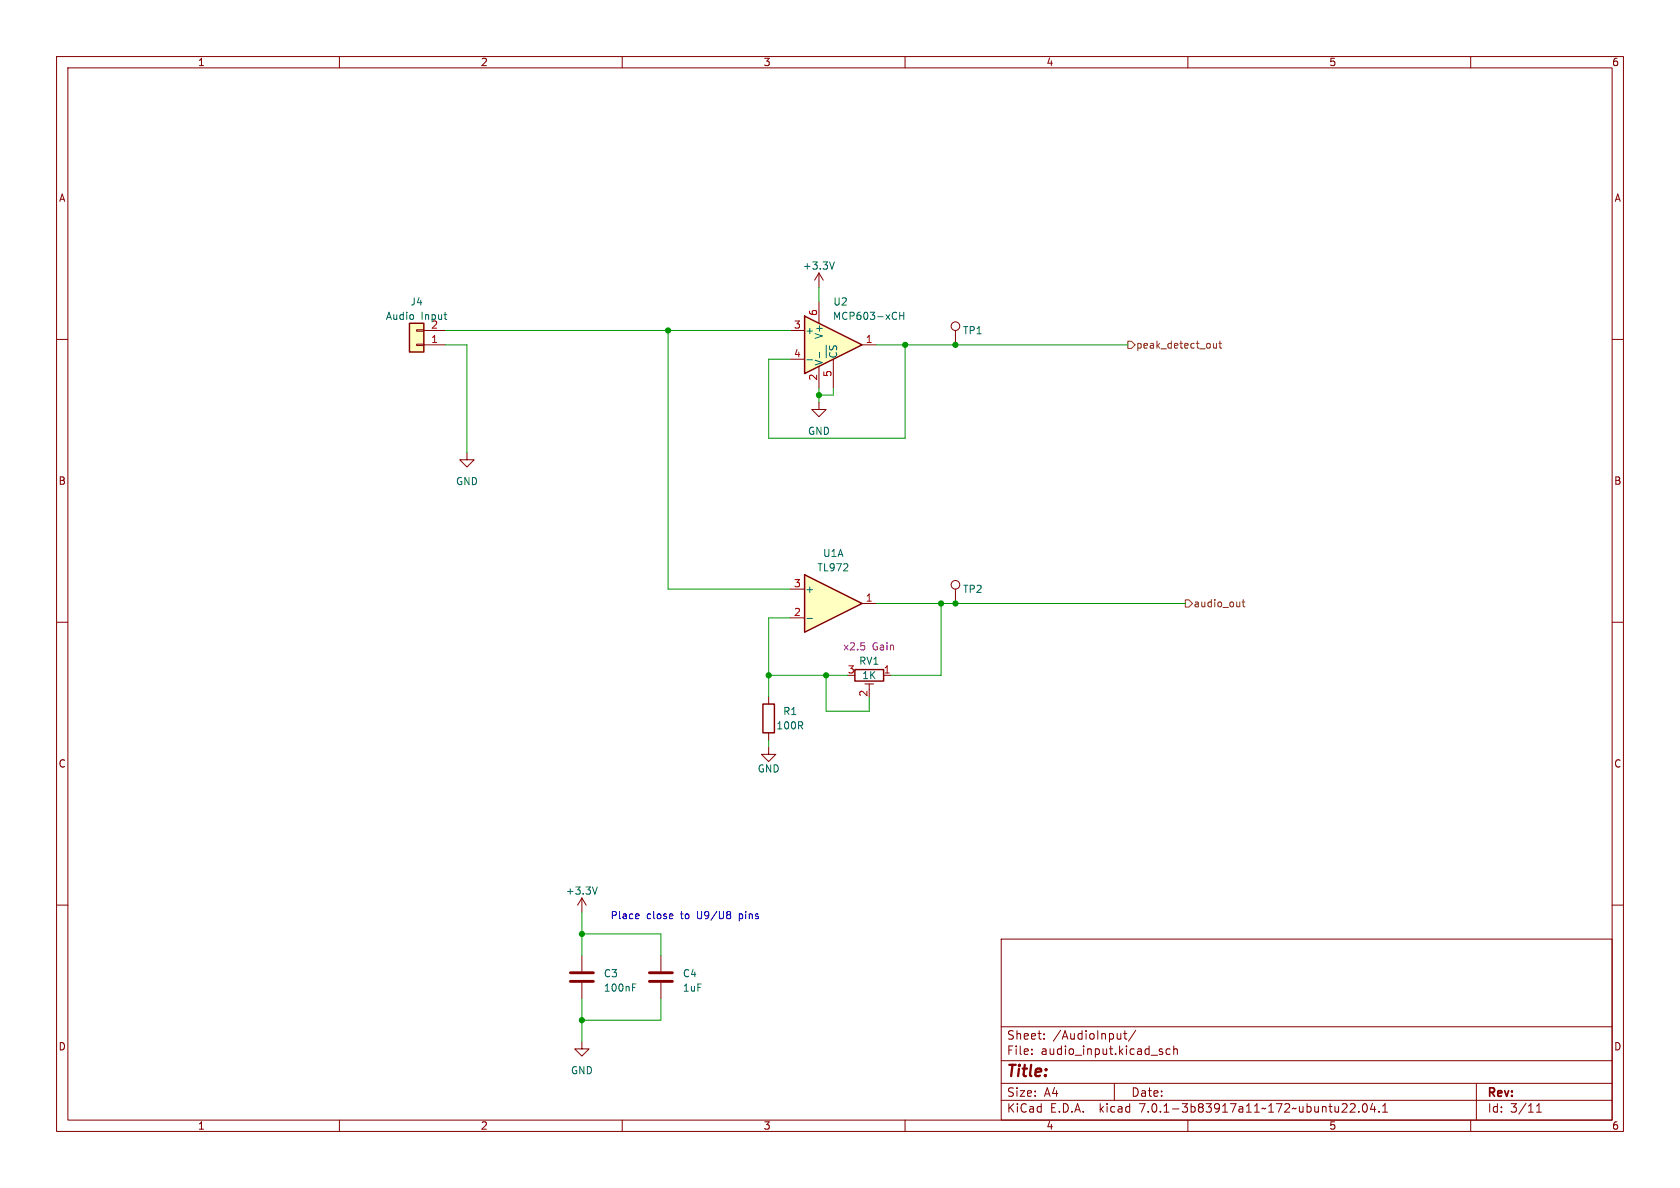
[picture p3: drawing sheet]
<svg xmlns="http://www.w3.org/2000/svg" width="297mm" height="210mm" viewBox="0 0 297 210" stroke-linecap="round" stroke-linejoin="round" font-family="sans-serif">
<g fill="none" stroke="#840000" stroke-width=".18">
<path d="M10 10h277v190h-277zM12 12h273v186h-273zM60 10v2M110 10v2M160 10v2M210 10v2M260 10v2M10 60h2M73.7 58.3h1.2v.2h-1.2zM74.9 58.4h3.8M285 60h2M73.7 60.8h1.2v.3h-1.2z"/>
<path d="M74.9 61h3.8M144.8 71.1v1.3h1.2l-1.2 1.3-1.3-1.3h1.3M82.5 80v1.3h1.3l-1.3 1.3-1.2-1.3h1.2M10 110h2M285 110h2M10 160h2M285 160h2M116.8 168.9v2.8M116.8 173.7v2.8M177 166h108v32h-108zM60 198v2M110 198v2"/>
<path d="M160 198v2M177 194.5h108M177 191.5h108M177 187.5h108M177 181.5h108M182.4 186.3v.1M182.4 185.5v.1M184.6 183.6v.1M184.6 182.8v.1M197 191.5v3M198.1 182.7v1M198.1 183.6l-.2 .1"/>
<path d="M198.6 182.7h.6M198.9 182.2v1.3l.3 .2M200.8 182.1l-1.3 2M205.1 185.9l.4 .1 .1 .2-.2 .2h-.3M205.1 185.4l.4 .1M206.9 185.5l-.5-.1-.3 .3v.4l.2 .2h.6M207.5 185.5l.2-.1 .4 .1v.9M207.5 184.9v1.5M210 198v2M237.2 196.6h.9M238.1 195.2v.5M238.7 195.2l.6-.1 .2 .1 .1 .3-1 1.1h1"/>
<path d="M240.2 196.5v.1M241.1 195.2l.1-.1a.81 .81 0 0 1 .6 .6 .81 .81 0 0 1-.3 .8l-.1 .1a.81 .81 0 0 1-.6-.6 .81 .81 0 0 1 .3-.8zM242.6 195l-.3 1.1h.9M243 195.6v1M243.8 196.5v.1M244.4 196.6h.9M244.4 195.5l.5-.4v1.5M260 198v2M261 191.5v6.5M271.6 196.6h.9M271.6 195.5l.5-.4v1.5"/>
</g>
<path d="M114.8 173.5h4.1M114.8 172h4.1" fill="none" stroke="#840000" stroke-width=".51"/>
<path d="M72.4 57.2h2.5v5h-2.5z" fill="#ffffc2" stroke="#ffffc2" stroke-width=".18"/>
<path d="M72.4 57.2h2.5v5h-2.5z" fill="none" stroke="#840000" stroke-width=".25"/>
<path d="M78.5 55.6h.5M78.9 56.5h.1" fill="none" stroke="#006464" stroke-width=".18"/>
<path d="M142.2 55.9l10.2 5.1-10.2 5z" fill="#ffffc2"/>
<path d="M142.2 55.9l10.2 5.1-10.2 5zM151.1 118.4h5.1v2h-5.1z" fill="none" stroke="#840000" stroke-width=".25"/>
<g fill="none" stroke="#840000" stroke-width=".18">
<path d="M139.7 58.4h2.5M144.8 48.3v2.5M144.8 53.3v3.9M144.8 48.3l-.8 1.2M144.8 48.3l.7 1.2M139.7 63.5h2.5M144.8 64.8v3.8M147.3 63.5v5.1M152.4 61h2.5M156.2 119.4h1.3M168.9 104.1v2.6M152.9 120.9h1.5"/>
<path d="M153.7 120.9v1"/>
<circle cx="168.9" cy="103.4" r=".76"/>
</g>
<path d="M147.5 46.3l-.4 1.3M159.1 55.2v1.3M159.1 55.8h.7M159.8 55.2v1.3M142.7 63.6h.9M144.9 62.3v1M146.1 61v2.2M146.7 61.1l-.1 .5 .3 .3M146.8 62.3l-.2 .4 .3 .4" fill="none" stroke="#006464" stroke-width=".18"/>
<path d="M142.2 101.6l10.2 5.1-10.2 5.1z" fill="#ffffc2"/>
<path d="M142.2 101.6l10.2 5.1-10.2 5.1zM134.9 124.5h2v5h-2z" fill="none" stroke="#840000" stroke-width=".25"/>
<g fill="none" stroke="#840000" stroke-width=".18">
<path d="M168.9 58.4v2.6M139.7 109.2h2.5M139.7 104.1h2.5M152.4 106.7h2.5M135.9 132.1v1.3h1.3l-1.3 1.2-1.3-1.2h1.3M135.9 123.2v1.3M135.9 129.5v1.3M102.9 158.8v2.5M102.9 158.8l-.8 1.2M102.9 158.8l.7 1.2M102.9 168.9v2.8M102.9 173.7v2.8"/>
<path d="M102.9 184.2v1.2h1.2l-1.2 1.3-1.3-1.3h1.3"/>
<circle cx="168.9" cy="57.7" r=".76"/>
</g>
<path d="M142.7 109.3h.9M105.6 156.8l-.4 1.3M111.8 173.9h.6" fill="none" stroke="#006464" stroke-width=".18"/>
<path d="M100.8 173.5h4.1M100.8 172h4.1" fill="none" stroke="#840000" stroke-width=".51"/>
<path d="M199.4 60.3h.6l.7 .7-.7 .6h-.6zM214.5 60.7l.1 .8h.3l.2-.1M215.1 60.7v.8M215.5 60.7h.5M215.7 60.3v1.1l.3 .1M209.5 106h.7l.6 .7-.6 .6h-.7zM219.6 106.4h.5M219.8 106v1.1l.3 .2" fill="none" stroke="#725600" stroke-width=".18"/>
<path d="M112.9 161.6l.1 .3-.6 .1M128.9 161.1l.3 .3-.3 .3 .2 .1 .1 .4-.3 .2" fill="none" stroke="#0000c2" stroke-width=".18"/>
<g fill="none" stroke="#009600" stroke-width=".18">
<path d="M78.7 58.4h61M118.1 58.4v45.7h21.6M144.8 50.8v2.5M78.7 61h3.8v19M144.8 68.6v2.5M147.3 68.6v1.3h-2.5M154.9 61h44.5M160 61v16.5h-24.1v-14h3.8M135.9 119.4h14M139.7 109.2h-3.8v14M146 119.4v6.3h7.7v-2.5M154.9 106.7h54.6"/>
<path d="M166.4 106.7v12.7h-8.9M135.9 130.8v1.3M102.9 165.1h13.9v3.8M102.9 161.3v7.6M102.9 176.5v7.7M116.8 176.5v3.8h-13.9"/>
</g>
<g fill="#009600" stroke="#009600" stroke-width=".18">
<circle cx="160" cy="61" r=".46"/>
<circle cx="168.9" cy="61" r=".46"/>
<circle cx="166.4" cy="106.7" r=".46"/>
<circle cx="118.1" cy="58.4" r=".46"/>
<circle cx="144.8" cy="69.9" r=".46"/>
<circle cx="168.9" cy="106.7" r=".46"/>
<circle cx="146" cy="119.4" r=".46"/>
<circle cx="135.9" cy="119.4" r=".46"/>
<circle cx="102.9" cy="180.3" r=".46"/>
<circle cx="102.9" cy="165.1" r=".46"/>
</g>
<text font-size="2.8" fill="#840000" x="178" y="190.8">Title:</text>
<g font-size="2.1" fill="#840000">
<text x="178" y="183.9">Sheet:</text>
<text x="186.2" y="183.9">/AudioInput/</text>
<text x="178" y="186.6">File:</text>
<text x="184" y="186.6">audio_input.kicad_sch</text>
<text x="178" y="196.8">KiCad</text>
<text x="178" y="194">Size:</text>
<text x="184.6" y="194">A4</text>
<text x="185.7" y="196.8">E.D.A.</text>
<text x="194.4" y="196.8">kicad</text>
<text x="200" y="194">Date:</text>
<text x="201.5" y="196.8">7.0.1-3b83917a11~172~ubuntu22.04.1</text>
<text x="263" y="194.2">Rev:</text>
<text x="263" y="196.8">Id:</text>
<text x="267" y="196.8">3/11</text>
</g>
<g font-size="1.8" fill="#840000">
<text x="35" y="11.8">1</text>
<text x="85" y="11.8">2</text>
<text x="135" y="11.8">3</text>
<text x="185" y="11.8">4</text>
<text x="235" y="11.8">5</text>
<text x="285" y="11.8">6</text>
<text x="10.4" y="35.8">A</text>
<text x="285.4" y="35.8">A</text>
<text x="10.3" y="85.8">B</text>
<text x="285.3" y="85.8">B</text>
<text x="10.3" y="135.8">C</text>
<text x="285.3" y="135.8">C</text>
<text x="10.3" y="185.8">D</text>
<text x="285.3" y="185.8">D</text>
<text x="35" y="199.8">1</text>
<text x="85" y="199.8">2</text>
<text x="135" y="199.8">3</text>
<text x="185" y="199.8">4</text>
<text x="235" y="199.8">5</text>
<text x="285" y="199.8">6</text>
</g>
<g font-size="1.8" fill="#006464">
<text x="141.9" y="47.8">+3.3V</text>
<text x="68.2" y="56.7">Audio</text>
<text x="72.5" y="54.2">J4</text>
<text x="74.4" y="56.7">Input</text>
<text x="76.2" y="58.2">2</text>
<text x="142.4" y="59.2">+</text>
<text x="147.2" y="56.7">MCP603-xCH</text>
<text x="147.3" y="54.2">U2</text>
<text x="170.2" y="59.2">TP1</text>
<text x="145.6" y="64.6" transform="rotate(-90 145.6 64.6)">V-</text>
<text x="145.6" y="60.1" transform="rotate(-90 145.6 60.1)">V+</text>
<text x="148.8" y="63.4" transform="rotate(-90 148.8 63.4)">~{CS}</text>
<text x="142.8" y="77">GND</text>
<text x="80.6" y="85.9">GND</text>
<text x="144.4" y="101.2">TL972</text>
<text x="145.4" y="98.6">U1A</text>
<text x="142.4" y="105">+</text>
<text x="170.2" y="105">TP2</text>
<text x="151.8" y="117.7">RV1</text>
<text x="152.4" y="120.2">1K</text>
<text x="137.2" y="129.1">100R</text>
<text x="138.4" y="126.6">R1</text>
<text x="133.9" y="136.7">GND</text>
<text x="100" y="158.3">+3.3V</text>
<text x="106.7" y="172.9">C3</text>
<text x="120.7" y="172.9">C4</text>
<text x="106.7" y="175.5">100nF</text>
<text x="120.7" y="175.5">1uF</text>
<text x="100.9" y="190.1">GND</text>
</g>
<g font-size="1.8" fill="#a90000">
<text x="140.3" y="58.2">3</text>
<text x="144.5" y="55.9" transform="rotate(-90 144.5 55.9)">6</text>
<text x="76.2" y="60.7">1</text>
<text x="140.3" y="63.2">4</text>
<text x="153" y="60.7">1</text>
<text x="144.5" y="67.3" transform="rotate(-90 144.5 67.3)">2</text>
<text x="147.1" y="66.7" transform="rotate(-90 147.1 66.7)">5</text>
<text x="140.3" y="103.9">3</text>
<text x="153" y="106.4">1</text>
<text x="140.3" y="109">2</text>
<text x="149.8" y="119.1">3</text>
<text x="156.2" y="119.1">1</text>
<text x="153.4" y="123.2" transform="rotate(-90 153.4 123.2)">2</text>
</g>
<g font-size="1.8" fill="#725600">
<text x="200.9" y="61.8">peak_detect_out</text>
<text x="211" y="107.5">audio_out</text>
</g>
<g font-size="1.8" fill="#840084">
<text x="149" y="115.1">x2.5</text>
<text x="154.2" y="115.1">Gain</text>
</g>
<g font-size="1.8" fill="#0000c2">
<text x="107.9" y="162.6">Place</text>
<text x="114.3" y="162.6">close</text>
<text x="120.4" y="162.6">to</text>
<text x="123.4" y="162.6">U9/U8</text>
<text x="130.9" y="162.6">pins</text>
</g>
</svg>
